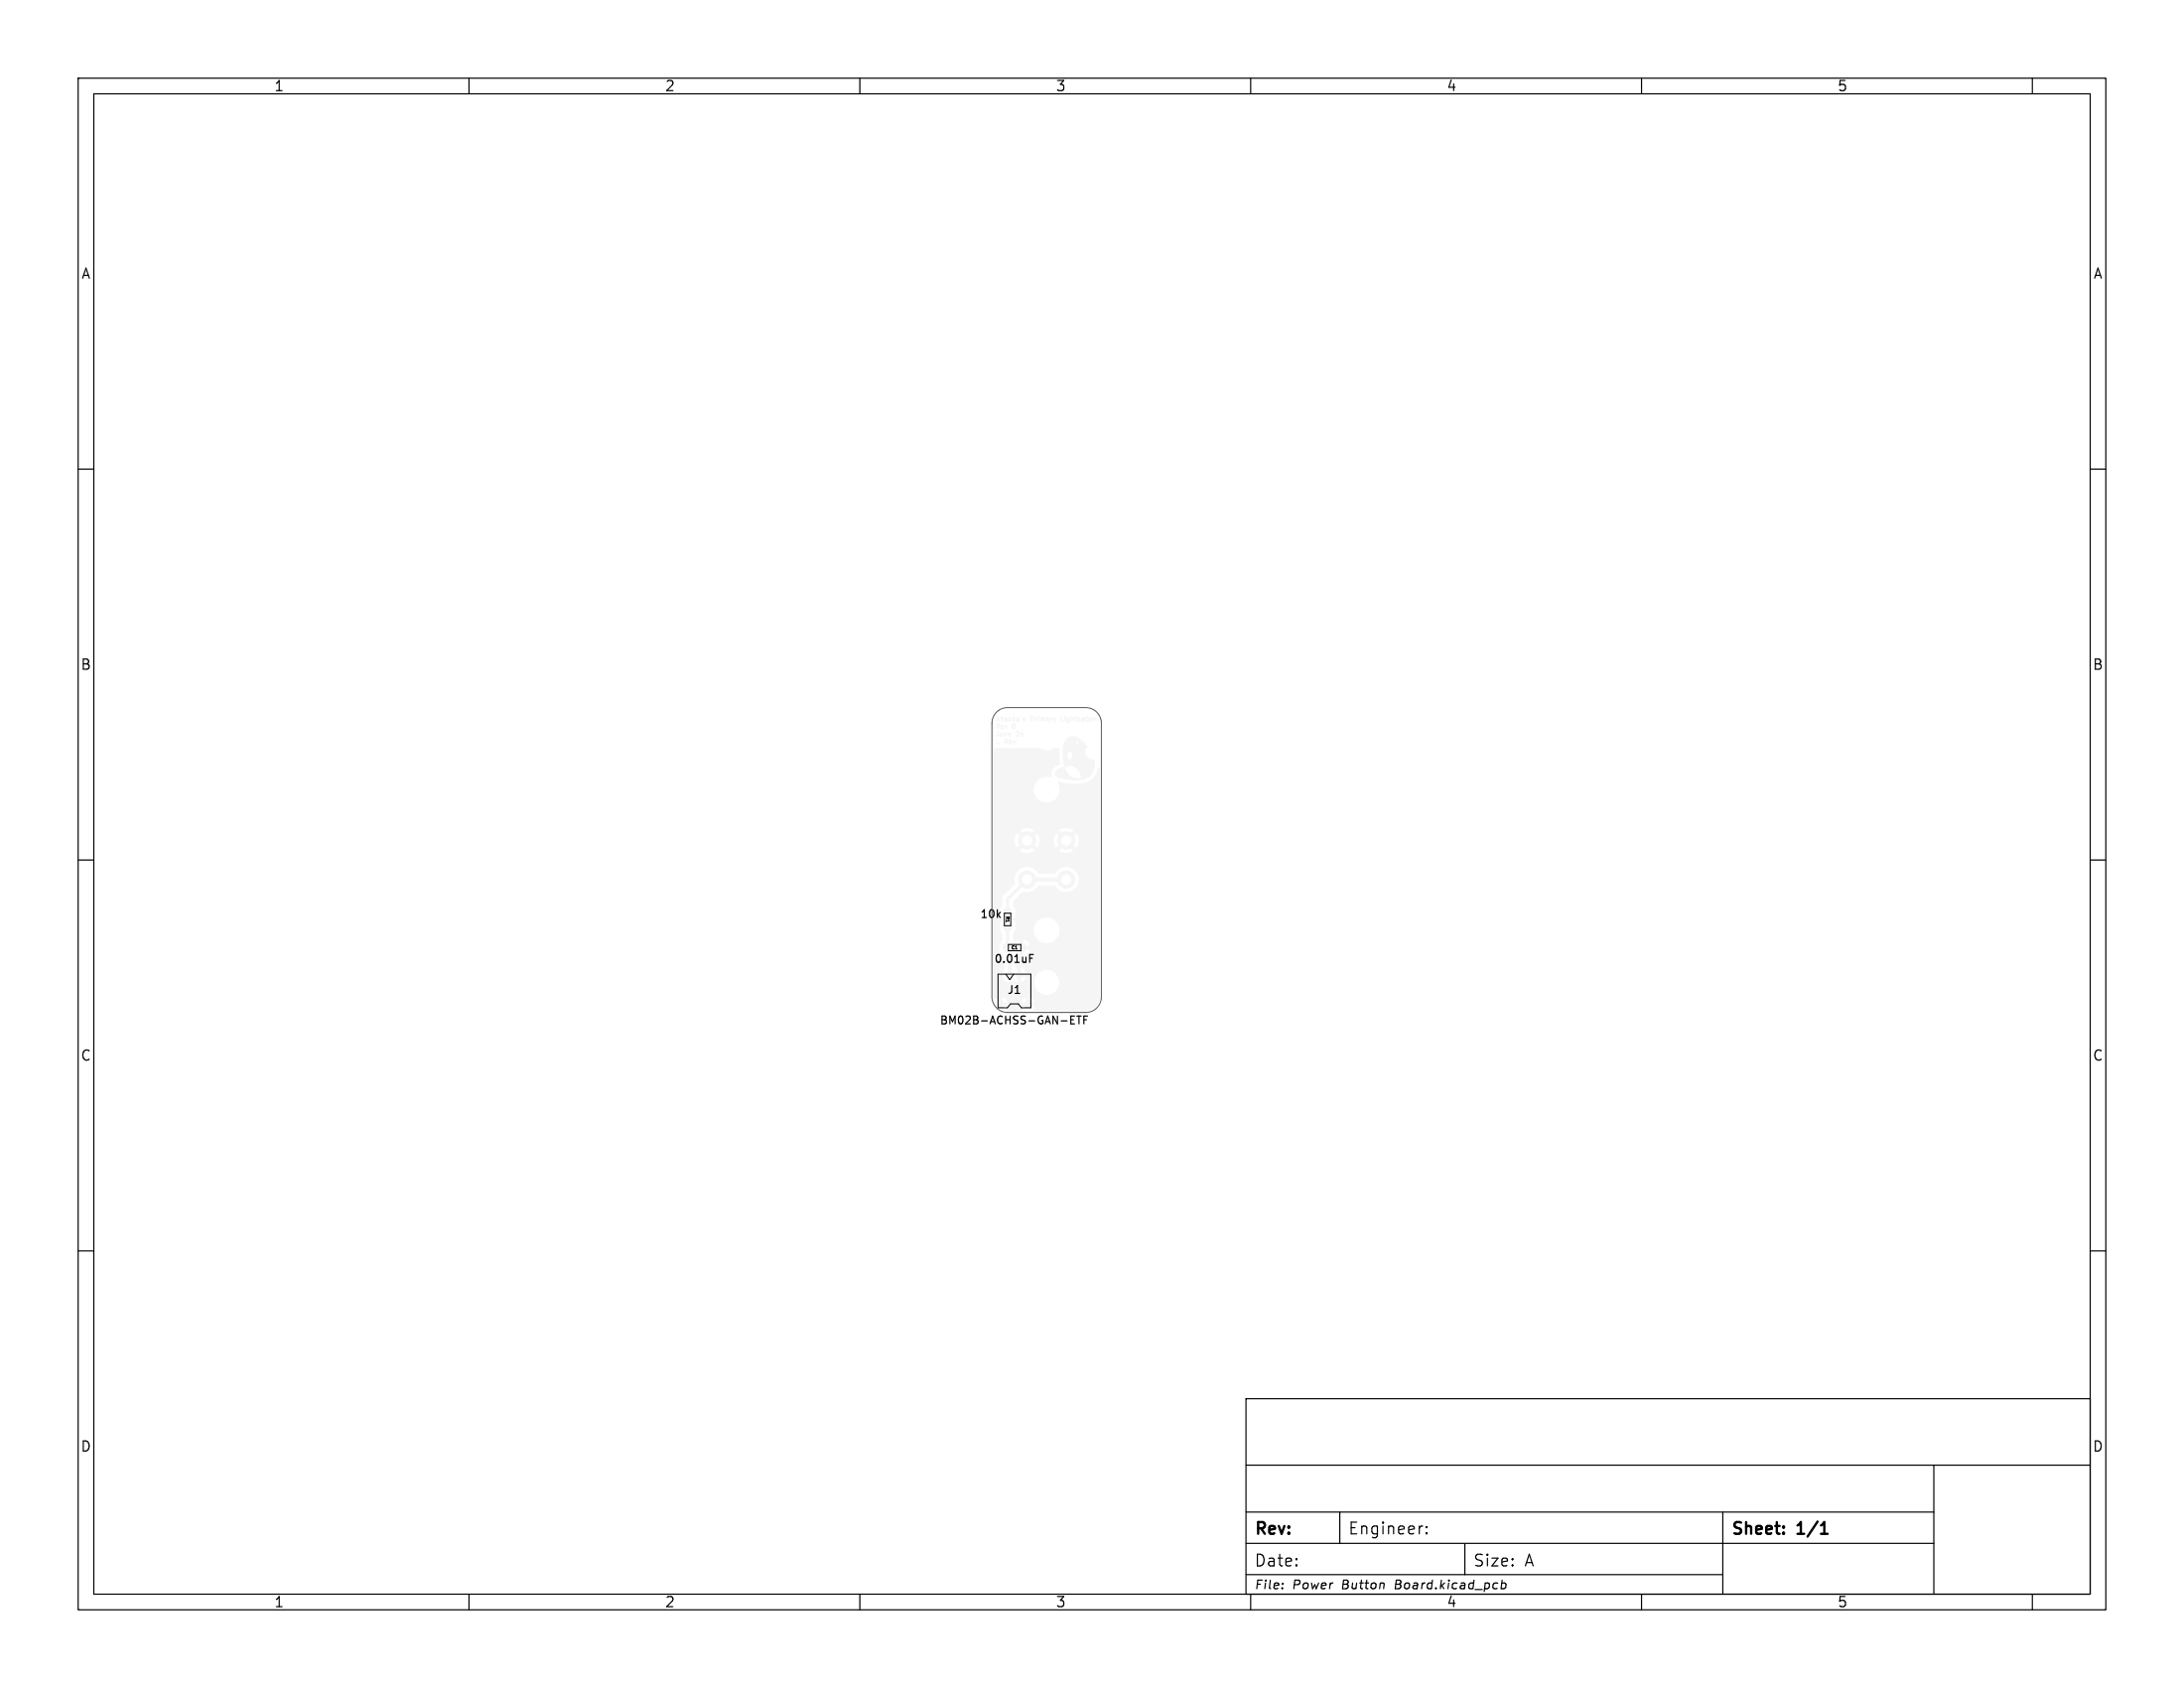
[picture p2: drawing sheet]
<svg xmlns="http://www.w3.org/2000/svg" width="279mm" height="216mm" viewBox="0 0 279 216" stroke-linecap="round" stroke-linejoin="round" font-family="sans-serif">
<g fill="none" stroke="#f5f5f5" stroke-width=".13">
<path d="M127.5 92.6v.6M127.5 94.5v.6M127.7 92.9l.2 .3M127.7 93.6v.5l-.2 .1M127.8 92.6l.1 .1-.1 .1-.3 .1M127.8 95.1h.1M128 93.8v.3h.2M128.1 93l.3-.1v-.1h-.2l-.1 .1v.3h.3M128.2 93.8v.4M128.5 93.8h.3v.4M128.5 93.8v.4M128.6 94.8h.2l.1-.2-.3-.1v.6"/>
<path d="M128.6 92.8l.1 .4 .2-.4M128.7 94.8l.2 .3M129 94l.3-.1v-.1h-.2h-.1l.1 .3h.2M129.1 94.9h.3v-.2h-.2l-.1 .1 .1 .3h.2M129.6 94.7l.3 .4M129.7 92.6a.3 .3 0 0 0-.2 .3 .3 .3 0 0 0 .3 .3 .4 .4 0 0 0-.1-.6M129.9 94.7l-.3 .4M130 93.6h.2l.2 .1-.4 .5h.4M130.7 93.5l-.1 .5h.4M130.9 93.8v.4M130.9 92l.3 .1-.1 .1h-.2M130.9 91.9h.2"/>
<path d="M131.9 91.9h.3v-.2l-.3-.1v.6M132.5 91.8v.4M132.6 91.8l-.1 .1M132.8 91.6v.1M132.8 91.8v.4M133.1 91.9l.2-.1 .1 .1M133.1 91.8v.4M133.4 91.9h.2v.3M133.4 91.9v.3M133.9 91.9h.3v.3M134.2 92l-.3 .1 .1 .1h.2M134.5 91.8v.4"/>
<path d="M134.6 91.8l-.1 .1M134.8 91.8l.1 .4M134.9 92.2l-.1 .2M135.1 91.8l-.2 .4M135.8 91.6v.6h.2M136.2 91.6v.1M136.2 91.8v.4M136.8 91.9l-.2-.1-.1 .1 .1 .3h.2M136.8 91.8v.5l-.1 .1h-.2M137.1 91.9h.2v.3M137.1 91.6v.6M137.5 91.8h.3"/>
<path d="M137.6 91.6v.5l.2 .1M138.2 91.9h-.3l.3 .2v.1h-.3M138.4 91.9h.3v.3M138.7 92l-.3 .1 .1 .1h.2M139 91.9l.2-.1 .1 .1-.1 .3h-.2M139 91.6v.6M139.5 92h.3v-.1l-.2-.1-.1 .1v.3h.3M140 91.8v.4M140.2 91.8l-.2 .1"/>
</g>
<g fill="#f5f5f5" stroke="#f5f5f5" stroke-width=".13">
<path d="M135.2 98.6l.3-.2 .6-.2a1.97 1.97 0 0 0 3.4 .7l.3-.2a2.55 2.55 0 0 1-2.6 1l-.8-.1a2.31 2.31 0 0 1-1.3-.5 .42 .42 0 0 1 .1-.5z"/>
<path d="M136.6 94.5a1.47 1.47 0 0 1 2 .5h-.5a.21 .21 0 0 0-.3-.3 .21 .21 0 0 0-.1 .3l.2 .2 .1-.1 .1-.1h.5l.5 .5a.69 .69 0 0 0-.2 1.1h-1.6a.43 .43 0 0 0-.5-.6 .43 .43 0 0 0-.3 .6 .42 .42 0 0 0 .3 .6 .42 .42 0 0 0 .5-.4v-.2h1.6l.1 .2a.98 .98 0 0 0 .9 .4 1.78 1.78 0 0 1-1.6 2.3 1.52 1.52 0 0 0-1.7-1.6l-.3 .3a4.9 4.9 0 0 1 0-3.4z"/>
<path d="M128.5 120.8l.1-.1 .8 .1 .1 .2-.1 .6-.2 .1-.7-.1-.1-.2z"/>
<path d="M130.2 120.8l.2-.1 .7 .1 .1 .2-.1 .6-.1 .1-.8-.1-.1-.2z"/>
<path d="M128.5 116.3l.2-.1 .6 .1 .1 .1-.1 .7-.2 .1-.6-.1-.1-.2z"/>
<path d="M128.5 118.1l.2-.1 .6 .1 .1 .2-.1 .6-.2 .1-.6-.1-.1-.1z"/>
<path d="M128.9 124.3h.4l.2 .1v.6l-.1 .1-.4 .1-.1-.1z"/>
<path d="M130.1 124.3h.4l.2 .1v.6l-.1 .1-.4 .1-.1-.1z"/>
<path d="M127.7 128.2h.6v.7h-.6z"/>
<path d="M131.2 128.2h.6v.7h-.6z"/>
<circle cx="136.4" cy="107.5" r="1.1"/>
<circle cx="131.4" cy="107.5" r="1.1"/>
<circle cx="136.4" cy="112.5" r="1.1"/>
<circle cx="131.4" cy="112.5" r="1.1"/>
</g>
<path d="M128.9 118.5v2.7l.3 .2v3.3M131.4 112.5l-2.5 2.5v1.7" fill="none" stroke="#f5f5f5" stroke-width=".4"/>
<path d="M131.4 112.5h5" fill="none" stroke="#f5f5f5" stroke-width=".5"/>
<path d="M127.2 95.7h5.8a1.73 1.73 0 0 0 1.8 0l.7 .1 .1 1.9a1.2 1.2 0 0 0-1 1.6v.1a2.32 2.32 0 0 0-1.6 .2 1.66 1.66 0 0 0-.5 2.3 1.66 1.66 0 0 0 2.4 .5 1.66 1.66 0 0 0 .4-2.4l.1-.1 1.8 .3h1.2a2.45 2.45 0 0 0 1.6-.9l.5-1 .1-.1 .1 .1v9.2h-2.7l-.1-.5-.2-.4-.7 .7-.4-.4 .7-.7a1.61 1.61 0 0 0-1.8 0l.7 .7-.4 .4-.7-.7-.2 .4-.1 .5h-1.8l-.1-.5-.2-.4-.7 .7-.4-.4 .7-.7a1.61 1.61 0 0 0-1.8 0l.7 .7-.4 .4-.7-.7a1.6 1.6 0 0 0 0 1.8l.7-.7 .4 .4-.7 .7a1.6 1.6 0 0 0 1.8 0l-.7-.7 .4-.4 .7 .7 .2-.4 .1-.5h1.8l.1 .5 .2 .4 .7-.7 .4 .4-.7 .7a1.6 1.6 0 0 0 1.8 0l-.7-.7 .4-.4 .7 .7 .2-.4 .1-.5h2.7v5h-2.7v-.3a1.65 1.65 0 0 0-1.4-1.3 1.65 1.65 0 0 0-1.7 .8h-2.1a1.62 1.62 0 0 0-2-.7 1.62 1.62 0 0 0-.9 2l-1.6 1.7-.1 1.1-.3 .6a1.25 1.25 0 0 0 .2 1l.1 .2-.1 .2a1.25 1.25 0 0 0-.2 1l.3 .6v.9l-.1 .2a1.22 1.22 0 0 0-.2 1 1.13 1.13 0 0 0 .6 .8l-.1 2.8a.65 .65 0 0 0 .6 .6l.4-.1a.51 .51 0 0 1 .7 0v-1.8h-.1l-.1-.1v-1.5l.1-.1 .4 .1v-2l-.6 .2-.2-.1v-.9l.3-.5v-.7l-.3-.6 .2-.3 .1-.3a1.25 1.25 0 0 0-.2-1l-.1-.2v-.5l1.3-1.3a1.8 1.8 0 0 0 2-.7h2.1a1.62 1.62 0 0 0 1.8 .8 1.62 1.62 0 0 0 1.2-1.6h2.7v6.4h-5.1l-.1-.3a1.65 1.65 0 0 0-2.7-.9 1.65 1.65 0 0 0 .5 2.8 1.65 1.65 0 0 0 2.3-1.6h5.1v2h-9l-.1-.3-.2-.2-.5-.2v.7h9.8v.6h-9.8v.7a.73 .73 0 0 0 .8-.7h9v4h-5.2v-.2a1.61 1.61 0 0 0-2.6-.9h-1.7l-.2-.3-.4-.3v.7h.6v-.1h1.7l-.5 .7-1.8-.1v.6l.4-.2 .2-.3h1.2l-.1 .2a1.61 1.61 0 0 0 1.5 2 1.61 1.61 0 0 0 1.7-1.8h5.2v2l-.2 .7h-8.1l-.2-.3-.4-.3v.7h-.5v-.7l-.5 .3-.1 .3h-1.8l-.2-.3-.4-.3v.7l12.2-.1v.2a1.8 1.8 0 0 1-1.6 .9h-6.5l-.2-.1 .2-.4h-1.7l.1 .4-.1 .1h-1.8l-.2-.1 .2-.4-1.1-.1v-1.1l-.5 .3-.2-.1z" fill="#f5f5f5"/>
<g fill="#fff" stroke="#fff" stroke-width=".13">
<circle cx="133.9" cy="119" r="1.4"/>
<circle cx="133.9" cy="101" r="1.4"/>
<circle cx="133.9" cy="94.3" r="1.35"/>
<circle cx="136.4" cy="107.5" r=".6"/>
<circle cx="131.4" cy="107.5" r=".6"/>
<circle cx="136.4" cy="112.5" r=".6"/>
<circle cx="131.4" cy="112.5" r=".6"/>
<circle cx="133.9" cy="125.6" r="1.35"/>
</g>
<g fill="none" stroke="#000" stroke-width=".15">
<path d="M10 10h259.4v195.9h-259.4zM12 12h255.4v191.9h-255.4zM60 10v2M110 10v2M160 10v2M210 10v2M260 10v2M10 60h2M267.4 60h2M10 110h2M267.4 110h2M131.7 122.6h.4"/>
<path d="M131.7 122.1h.5M137 130.4h.3M137 131h.5M137 130h.5M137.8 130h.5M138 130v1M138.7 130.4h.3M139.1 130h-.4v1M10 160h2M267.4 160h2M159.4 178.9h108v25h-108zM159.4 197.4h88"/>
<path d="M159.4 193.4h88M159.4 187.4h108M171.4 193.4v4M181.9 195.2h.1M182.5 196l.1 .1-.1 .1M182.5 196l-.1 .1 .1 .1M182.5 195.3v.1M182.5 196v.2M182.5 195.3h.1l-.1 .1M182.5 195.3h-.1l.1 .1M187.4 197.5v3.9M220.4 193.4v10.5"/>
<path d="M247.4 187.4v16.5M60 203.9v2M110 203.9v2M159.4 201.4h61M160 203.9v2M164.1 202.5v.1M192.1 202.5h.5l.1 .2-.1 .3a.4 .4 0 0 1-.6 .1M192.2 202.1l-.2 1.1M210 203.9v2M260 203.9v2"/>
</g>
<path d="M233 196.2h.8M233.2 194.9l.2-.2v1.5" fill="none" stroke="#000" stroke-width=".3"/>
<path d="M128.5 116.8h.8v1.6h-.8zM127.7 124.6h4.2v4.3h-1.2l-.4-.5h-1l-.4 .5h-1.2zM128.7 124.6l.5 .7 .5-.7M129 120.8h1.6v.8h-1.6z" fill="none" stroke="#000" stroke-width=".13"/>
<path d="M127.5 91.1a2 2 0 0 1 1.4-.6h10a2 2 0 0 1 2 2v35a2 2 0 0 1-2 2h-10a2 2 0 0 1-2-2v-35a2 2 0 0 1 .6-1.4z" fill="none" stroke="#575757" stroke-width=".13"/>
<g font-size="2.1">
<text x="160.4" y="196.7">Rev:</text>
<text x="172.4" y="196.5">Engineer:</text>
<text x="221.4" y="196.7">Sheet:</text>
<text x="230.1" y="196.7">1/1</text>
<text x="160.4" y="200.6">Date:</text>
<text x="188.4" y="200.6">Size:</text>
<text x="195" y="200.6">A</text>
</g>
<g font-size="1.8">
<text x="35" y="11.9">1</text>
<text x="85" y="11.9">2</text>
<text x="135" y="11.9">3</text>
<text x="185" y="11.9">4</text>
<text x="235" y="11.9">5</text>
<text x="10.3" y="35.9">A</text>
<text x="267.7" y="35.9">A</text>
<text x="10.3" y="85.9">B</text>
<text x="267.7" y="85.9">B</text>
<text x="10.3" y="135.9">C</text>
<text x="267.7" y="135.9">C</text>
<text x="10.3" y="185.9">D</text>
<text x="267.7" y="185.9">D</text>
<text x="35" y="205.8">1</text>
<text x="85" y="205.8">2</text>
<text x="135" y="205.8">3</text>
<text x="185" y="205.8">4</text>
<text x="235" y="205.8">5</text>
</g>
<g font-size="1.5">
<text x="160.4" y="203.5">File:</text>
<text x="165.4" y="203.5">Power</text>
<text x="171.8" y="203.5">Button</text>
<text x="178.7" y="203.5">Board.kicad_pcb</text>
</g>
<g font-size="1.4">
<text x="125.3" y="117.6">10k</text>
<text x="127.1" y="123.4">0.01uF</text>
<text x="120.2" y="131.2">BM02B-ACHSS-GAN-ETF</text>
<text x="128.8" y="127.3">J1</text>
</g>
<text font-size=".8" fill="#f5f5f5" x="127.3" y="92.3">Ahsoka's</text>
<g font-size=".6">
<text x="128.6" y="117.2" transform="rotate(90 128.6 117.2)">R1</text>
<text x="129.4" y="121.5">C1</text>
</g>
</svg>
